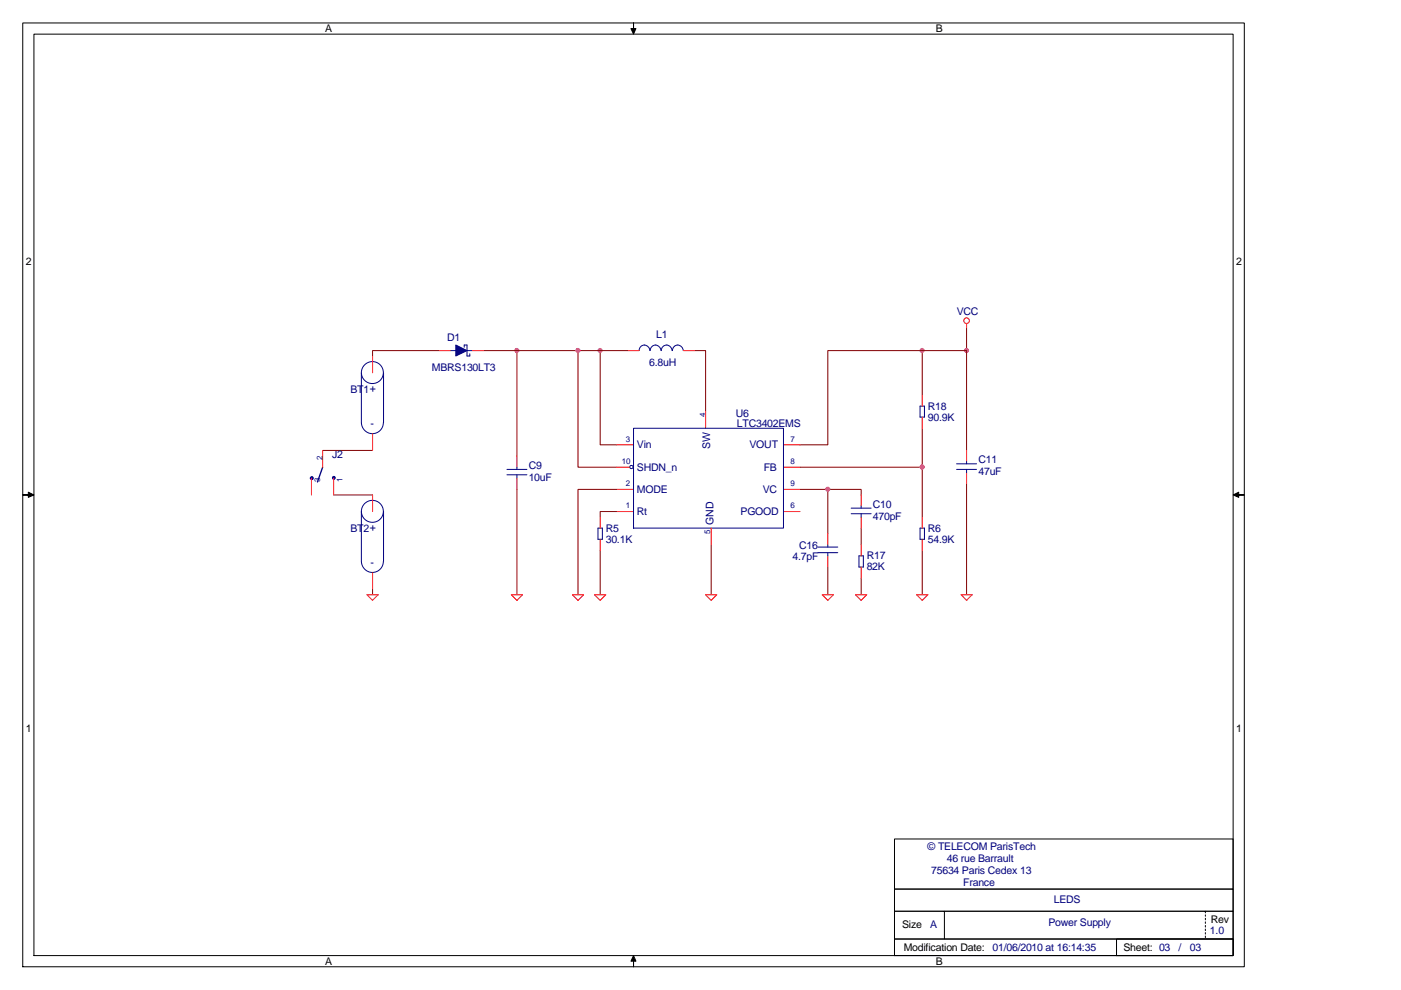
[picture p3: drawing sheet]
<svg xmlns="http://www.w3.org/2000/svg" width="297mm" height="210mm" viewBox="0 0 297 210" stroke-linecap="round" stroke-linejoin="round" font-family="sans-serif">
<path d="M195.5 74.3v9.4" fill="none" stroke="#800000" stroke-width=".21"/>
<circle cx="195.5" cy="74.3" r=".45" fill="#f0f"/>
<circle cx="195.5" cy="74.3" r=".45" fill="none" stroke="#f0f" stroke-width=".21"/>
<path d="M169.6 99.1h25.9M195.5 90.8v18.8" fill="none" stroke="#800000" stroke-width=".21"/>
<circle cx="195.5" cy="99" r=".46" fill="#f0f"/>
<circle cx="195.5" cy="99" r=".46" fill="none" stroke="#f0f" stroke-width=".21"/>
<path d="M109.6 74.3v22.4M147.3 74.3h2.3v12.9M130.8 108.5h-3.5v1.1M169.6 103.8h13v1.1M182.6 112v3.5" fill="none" stroke="#800000" stroke-width=".21"/>
<circle cx="109.6" cy="74.3" r=".45" fill="#f0f"/>
<circle cx="109.6" cy="74.3" r=".45" fill="none" stroke="#f0f" stroke-width=".21"/>
<path d="M127.3 74.3v20h3.5" fill="none" stroke="#800000" stroke-width=".21"/>
<circle cx="127.2" cy="74.3" r=".45" fill="#f0f"/>
<circle cx="127.2" cy="74.3" r=".45" fill="none" stroke="#f0f" stroke-width=".21"/>
<path d="M102.5 74.3h30.6M122.6 74.3v24.8h8.2M109.6 103.8v22.3M127.3 116.7v9.4M130.8 103.8h-8.2v22.3M150.8 115.5v10.6M195.5 116.7v9.4M204.9 102.6v23.5M182.6 122.6v3.5" fill="none" stroke="#800000" stroke-width=".21"/>
<circle cx="122.5" cy="74.3" r=".45" fill="#f0f"/>
<circle cx="122.5" cy="74.3" r=".45" fill="none" stroke="#f0f" stroke-width=".21"/>
<path d="M204.9 69.6v4.7" fill="none" stroke="#800000" stroke-width=".21"/>
<circle cx="204.9" cy="74.3" r=".44" fill="#f0f"/>
<circle cx="204.9" cy="74.3" r=".44" fill="none" stroke="#f0f" stroke-width=".21"/>
<path d="M169.6 94.3h5.9v-20h29.4v21.2M175.5 103.8v9.4" fill="none" stroke="#800000" stroke-width=".21"/>
<circle cx="175.5" cy="103.7" r=".44" fill="#f0f"/>
<circle cx="175.5" cy="103.7" r=".44" fill="none" stroke="#f0f" stroke-width=".21"/>
<path d="M93.1 74.3h-14.1v1.2M68.4 95.5h10.6M70.7 104.9h8.3M79 124.9v1.2M175.5 120.2v5.9" fill="none" stroke="#800000" stroke-width=".21"/>
<g fill="none" stroke="#f00" stroke-width=".21">
<path d="M204.9 68.6v1M109.6 96.7v2.4M130.8 94.3h3.5M130.8 99.1h2.7M149.6 87.2v3.6M166.1 94.3h3.5M166.1 99.1h3.5M109.6 101.4v2.4M127.3 109.6v2.4M127.3 114.3v2.4M130.8 103.8h3.5M130.8 108.5h3.5"/>
<path d="M150.8 112v3.5M166.1 103.8h3.5M166.1 108.5h3.5M182.6 115.5v2.4M182.6 120.2v2.4"/>
<circle cx="204.9" cy="68" r=".6"/>
</g>
<g fill="none" stroke="#000080" stroke-width=".21">
<path d="M107.5 99.5h4.2M109.6 99.1v.4M134.3 90.8h31.8v21.2h-31.8zM107.5 100.7h4.2M109.6 100.7v.7M126.8 112h.9v2.3h-.9zM182.1 117.9h.9v2.3h-.9z"/>
<circle cx="133.9" cy="99" r=".35"/>
</g>
<circle cx="70.8" cy="101.3" r=".31" fill="#000080"/>
<circle cx="70.8" cy="101.3" r=".31" fill="none" stroke="#000080" stroke-width=".21"/>
<circle cx="66.1" cy="101.4" r=".31" fill="#000080"/>
<g fill="none" stroke="#000080" stroke-width=".21">
<path d="M95.5 74.3h1.1M98.4 73.2v.4M99 74.3h1.2M202.8 98.3h4.2M202.8 99.5h4.2M204.9 97.9v.4M204.9 99.5v.7M180.5 107.7h4.2M180.5 108.9h4.2M182.6 107.3v.4M182.6 108.9v.7"/>
<circle cx="66.1" cy="101.4" r=".31"/>
</g>
<path d="M68.4 99.1l-1.1 3.1" fill="none" stroke="#000080" stroke-width=".28"/>
<path d="M93.1 74.3h2.4M100.2 74.3h2.3M68.4 95.5v3.6M204.9 95.5v2.4M66 101.4v3.5M70.7 101.4v3.5M182.6 104.9v2.4M182.6 109.6v2.4M204.9 100.2v2.4" fill="none" stroke="#f00" stroke-width=".21"/>
<path d="M96.6 73.2l2.4 1.1-2.4 1.2z" fill="#000080"/>
<g fill="none" stroke="#000080" stroke-width=".21">
<path d="M76.6 79v10.6a2.33 2.33 0 0 0 2.3 2.3 2.33 2.33 0 0 0 2.4-2.3M81.3 79v10.6M96.6 73.2l2.4 1.1-2.4 1.2zM98.4 73.2h.6v2.3h.6v-.5M135.5 74.3a1.16 1.16 0 0 1 1.2-1.1 1.16 1.16 0 0 1 1.1 1.1 1.16 1.16 0 0 1 1.2-1.1 1.16 1.16 0 0 1 1.2 1.1M140.2 74.3a1.14 1.14 0 0 1 1.1-1.1 1.14 1.14 0 0 1 1.2 1.1M142.6 74.3a1.14 1.14 0 0 1 1.1-1.1 1.14 1.14 0 0 1 1.2 1.1M195.1 86.1h.9v2.3h-.9zM76.6 108.5v10.5a2.33 2.33 0 0 0 2.3 2.4 2.33 2.33 0 0 0 2.4-2.4M81.3 108.5v10.5M173.4 116h4.2M173.4 117.2h4.2"/>
<path d="M175.5 115.5v.5M175.5 117.2v.7M195.1 112h.9v2.3h-.9z"/>
<circle cx="78.9" cy="79" r="2.33"/>
<circle cx="78.9" cy="108.4" r="2.33"/>
</g>
<g fill="none" stroke="#f00" stroke-width=".21">
<path d="M79 75.5v3.5M133.1 74.3h2.4M144.9 74.3h2.4M79 92v3.5M195.5 83.7v2.4M195.5 88.4v2.4M79 104.9v3.6M175.5 113.2v2.3M175.5 117.9v2.3M195.5 109.6v2.4M195.5 114.3v2.4M77.8 126.1h2.4l-1.2 1.2z"/>
<path d="M79 121.4v3.5M108.4 126.1h2.4l-1.2 1.2zM121.4 126.1h2.3l-1.1 1.2zM126.1 126.1h2.3l-1.1 1.2zM149.6 126.1h2.4l-1.2 1.2zM174.3 126.1h2.4l-1.2 1.2zM181.4 126.1h2.4l-1.2 1.2zM194.3 126.1h2.4l-1.2 1.2zM203.8 126.1h2.3l-1.2 1.2z"/>
</g>
<g fill="#000">
<path d="M134.3 4.9v1.2h.5l-.5 1.1-.5-1.1h.5z" fill-rule="evenodd"/>
<path d="M4.8 104.9h1.2v-.5l1.2 .5-1.2 .6v-.6z" fill-rule="evenodd"/>
<path d="M261.4 104.9l1.2-.5v.5h1.2h-1.2v.6z" fill-rule="evenodd"/>
<path d="M134.3 202.6l.5 1.2h-.5v1.2v-1.2h-.5z" fill-rule="evenodd"/>
</g>
<g fill="none" stroke="#000" stroke-width=".21">
<path d="M4.8 4.9h259v200.1h-259zM7.2 7.2h254.2v195.4h-254.2zM134.3 4.9v1.2h.5l-.5 1.1-.5-1.1h.5zM4.8 104.9h1.2v-.5l1.2 .5-1.2 .6v-.6zM261.4 104.9l1.2-.5v.5h1.2h-1.2v.6zM189.6 177.9h71.8v10.6h-71.8zM189.6 199.1h71.8v3.5h-71.8zM189.6 188.5h71.8v4.7h-71.8zM189.6 193.2h71.8v5.9h-71.8zM200.2 193.2v5.9M236.7 199.1h24.7v3.5h-24.7zM255.6 193.2v.3"/>
<path d="M255.6 194v.3M255.6 194.7v.3M255.6 195.5v.3M255.6 196.2v.4M255.6 197v.3M255.6 197.7v.3M255.6 198.5v.3M134.3 202.6l.5 1.2h-.5v1.2v-1.2h-.5z"/>
</g>
<g font-size="2.2">
<text x="68.9" y="6.8">A</text>
<text x="198.4" y="6.8">B</text>
<text x="5.5" y="56.2">2</text>
<text x="262.1" y="56.2">2</text>
<text x="5.5" y="155.1">1</text>
<text x="262.1" y="155.1">1</text>
<text x="191.3" y="196.7">Size</text>
<text x="256.7" y="195.7">Rev</text>
<text x="191.6" y="201.7">Modification Date:</text>
<text x="238.2" y="201.6">Sheet: 03</text>
<text x="68.9" y="204.6">A</text>
<text x="198.4" y="204.6">B</text>
</g>
<g font-size="2.2" fill="#000080">
<text x="139.1" y="71.7">L1</text>
<text x="202.9" y="66.7">VCC</text>
<text x="94.8" y="72.3">D1</text>
<text x="137.6" y="77.6">6.8uH</text>
<text x="74.3" y="83.3">BT1+</text>
<text x="91.6" y="78.7">MBRS130LT3</text>
<text x="156" y="88.3">U6</text>
<text x="196.7" y="89.2">90.9K</text>
<text x="196.7" y="86.8">R18</text>
<text x="78.6" y="90.6">-</text>
<text x="135" y="95.1">Vin</text>
<text x="150.5" y="95.3" transform="rotate(-90 150.5 95.3)">SW</text>
<text x="156.2" y="90.5">LTC3402EMS</text>
<text x="158.9" y="95.1">VOUT</text>
<text x="70.4" y="97.1">J2</text>
<text x="112.1" y="102">10uF</text>
<text x="112.1" y="99.4">C9</text>
<text x="135" y="99.8">SHDN_n</text>
<text x="161.9" y="99.8">FB</text>
<text x="207.5" y="100.8">47uF</text>
<text x="207.5" y="98.2">C11</text>
<text x="135" y="104.5">MODE</text>
<text x="161.7" y="104.5">VC</text>
<text x="185.1" y="107.7">C10</text>
<text x="74.3" y="112.7">BT2+</text>
<text x="128.4" y="112.7">R5</text>
<text x="135" y="109.2">Rt</text>
<text x="151.3" y="111.3" transform="rotate(-90 151.3 111.3)">GND</text>
<text x="157" y="109.2">PGOOD</text>
<text x="185.1" y="110.2">470pF</text>
<text x="196.7" y="112.7">R6</text>
<text x="128.4" y="115.1">30.1K</text>
<text x="168" y="118.7">4.7pF</text>
<text x="169.5" y="116.4">C16</text>
<text x="183.8" y="118.6">R17</text>
<text x="196.7" y="115.1">54.9K</text>
<text x="78.6" y="120">-</text>
<text x="183.8" y="120.9">82K</text>
<text x="196.7" y="180.3">© TELECOM ParisTech</text>
<text x="197.4" y="185.4">75634 Paris Cedex 13</text>
<text x="200.7" y="182.8">46 rue Barrault</text>
<text x="204.2" y="187.9">France</text>
<text x="223.4" y="191.6">LEDS</text>
<text x="197.2" y="196.7">A</text>
<text x="222.3" y="196.4">Power Supply</text>
<text x="210.4" y="201.7">01/06/2010 at 16:14:35</text>
<text x="249.9" y="201.6">/</text>
<text x="252.3" y="201.6">03</text>
<text x="256.5" y="198.1">1.0</text>
</g>
<g font-size="1.7" fill="#000080">
<text x="149.6" y="88.5" transform="rotate(-90 149.6 88.5)">4</text>
<text x="132.7" y="93.7">3</text>
<text x="167.6" y="93.7">7</text>
<text x="68.4" y="97.6" transform="rotate(-90 68.4 97.6)">2</text>
<text x="131.8" y="98.4">10</text>
<text x="167.6" y="98.4">8</text>
<text x="67.9" y="102.3" transform="rotate(-90 67.9 102.3)">3</text>
<text x="72.6" y="102.3" transform="rotate(-90 72.6 102.3)">1</text>
<text x="132.7" y="107.8">1</text>
<text x="132.7" y="103.1">2</text>
<text x="167.6" y="107.8">6</text>
<text x="167.6" y="103.1">9</text>
<text x="150.6" y="113.2" transform="rotate(-90 150.6 113.2)">5</text>
</g>
</svg>
